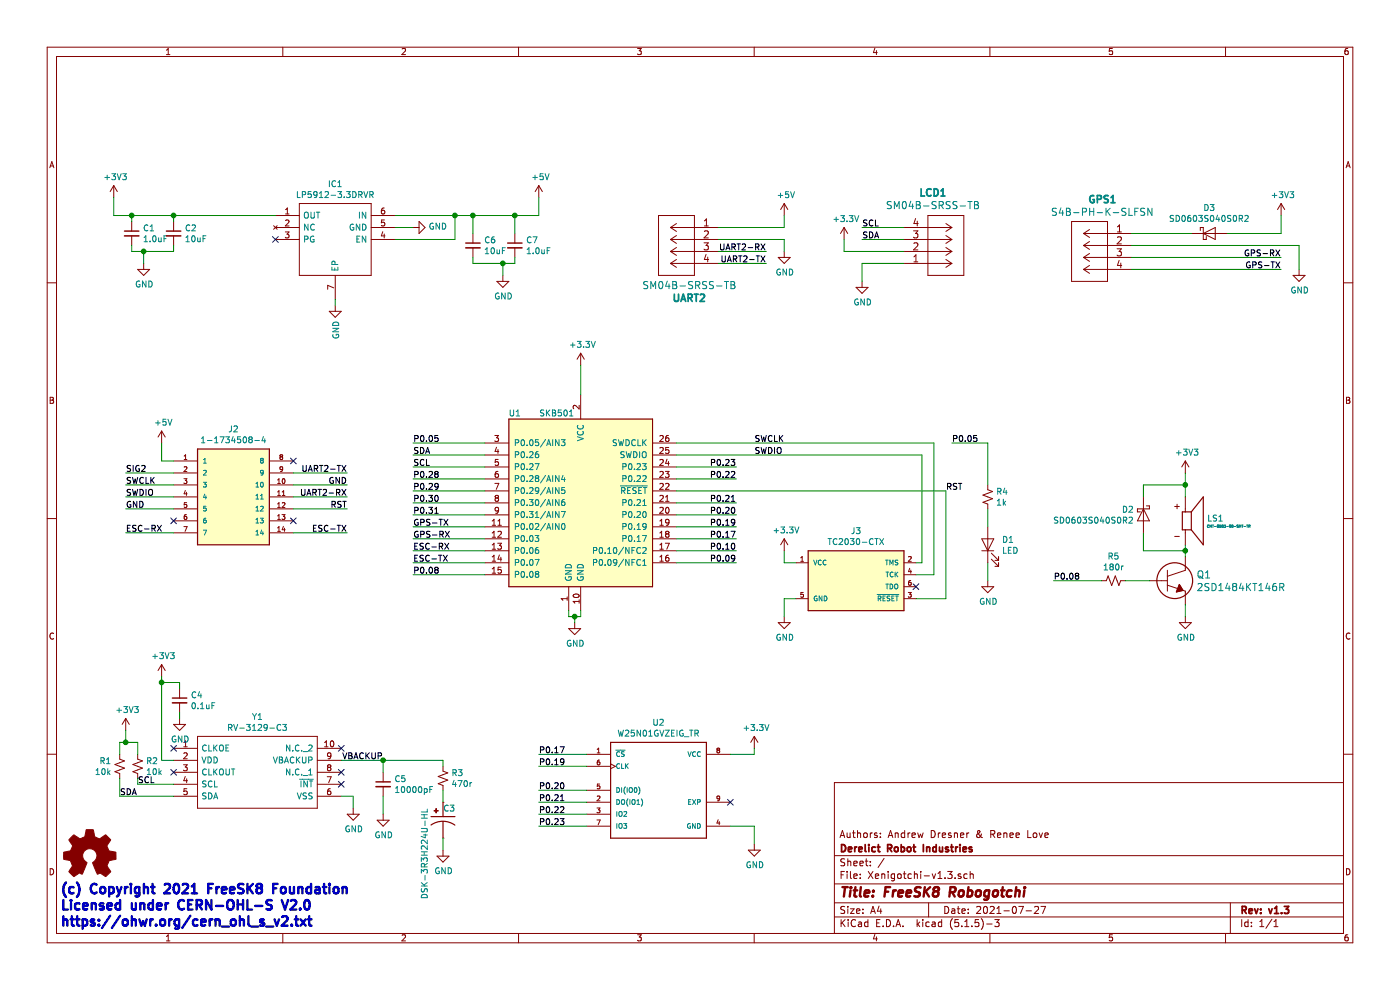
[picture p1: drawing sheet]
EESchema Schematic File Version 4
EELAYER 30 0
EELAYER END
$Descr A4 11693 8268
encoding utf-8
Sheet 1 1
Title "FreeSK8 Robogotchi"
Date "2021-07-27"
Rev "v1.3"
Comp "Derelict Robot Industries"
Comment1 "Authors: Andrew Dresner & Renee Love"
Comment2 ""
Comment3 ""
Comment4 ""
$EndDescr
$Comp
L power:GND #PWR021
U 1 1
P 6550 5150
F 0 "#PWR021" H 6550 4900 50  0001 C CNN
F 1 "GND" H 6555 4977 50  0000 C CNN
F 2 "" H 6550 5150 50  0001 C CNN
F 3 "" H 6550 5150 50  0001 C CNN
	1    6550 5150
	1    0    0    -1  
$EndComp
Text Label 6300 3800 0    50   ~ 0
SWDIO
Text Label 6300 3700 0    50   ~ 0
SWCLK
$Comp
L power:+3.3V #PWR020
U 1 1
P 6550 4600
F 0 "#PWR020" H 6550 4450 50  0001 C CNN
F 1 "+3.3V" H 6565 4773 50  0000 C CNN
F 2 "" H 6550 4600 50  0001 C CNN
F 3 "" H 6550 4600 50  0001 C CNN
	1    6550 4600
	1    0    0    -1  
$EndComp
Wire Wire Line
	7700 4700 7650 4700
Wire Wire Line
	7800 4800 7650 4800
$Comp
L Xenigotchi-v1.3-rescue:CMT-8503-90-SMT-TR-CMT-8503-90-SMT-TR LS1
U 1 1
P 9900 4350
F 0 "LS1" H 10080 4372 50  0000 L CNN
F 1 "CMT-8503-90-SMT-TR" H 10080 4305 20  0000 L CNN
F 2 "CMT-8503-90-SMT-TR:XDCR_CMT-8503-90-SMT-TR" H 9900 4350 50  0001 L BNN
F 3 "https://www.digikey.com/product-detail/en/cui-devices/CMT-8503-90-SMT-TR/102-CMT-8503-90-SMT-CT-ND/10326248" H 9900 4350 50  0001 L BNN
F 4 "1.0" H 9900 4350 50  0001 L BNN "Field4"
F 5 "Manufacturer Recommendations" H 9900 4350 50  0001 L BNN "Field5"
F 6 "3.00mm" H 9900 4350 50  0001 L BNN "Field6"
	1    9900 4350
	1    0    0    -1  
$EndComp
$Comp
L power:GND #PWR026
U 1 1
P 9900 5150
F 0 "#PWR026" H 9900 4900 50  0001 C CNN
F 1 "GND" H 9905 4977 50  0000 C CNN
F 2 "" H 9900 5150 50  0001 C CNN
F 3 "" H 9900 5150 50  0001 C CNN
	1    9900 5150
	1    0    0    -1  
$EndComp
$Comp
L power:+5V #PWR019
U 1 1
P 1350 3700
F 0 "#PWR019" H 1350 3550 50  0001 C CNN
F 1 "+5V" H 1365 3873 50  0000 C CNN
F 2 "" H 1350 3700 50  0001 C CNN
F 3 "" H 1350 3700 50  0001 C CNN
	1    1350 3700
	1    0    0    -1  
$EndComp
$Comp
L power:+3V3 #PWR06
U 1 1
P 1350 5650
F 0 "#PWR06" H 1350 5500 50  0001 C CNN
F 1 "+3V3" H 1365 5823 50  0000 C CNN
F 2 "" H 1350 5650 50  0001 C CNN
F 3 "" H 1350 5650 50  0001 C CNN
	1    1350 5650
	1    0    0    -1  
$EndComp
$Comp
L power:GND #PWR011
U 1 1
P 2950 6750
F 0 "#PWR011" H 2950 6500 50  0001 C CNN
F 1 "GND" H 2955 6577 50  0000 C CNN
F 2 "" H 2950 6750 50  0001 C CNN
F 3 "" H 2950 6750 50  0001 C CNN
	1    2950 6750
	1    0    0    -1  
$EndComp
$Comp
L Xenigotchi-v1.3-rescue:AB-RTCMC-32.768kHz-EOZ9-S3-DBT-SamacSys_Parts Y1
U 1 1
P 1450 6250
F 0 "Y1" H 2150 6515 50  0000 C CNN
F 1 "RV-3129-C3" H 2150 6424 50  0000 C CNN
F 2 "SamacSys_Parts:ABRTCMC32768kHzEOZ9S3DBT" H 2700 6350 50  0001 L CNN
F 3 "https://componentsearchengine.com/Datasheets/1/AB-RTCMC-32.768kHz-EOZ9-S3-DBT.pdf" H 2700 6250 50  0001 L CNN
F 4 "Real Time Clock HH:MM:SS 12/24 hour Wk DD Alarm/Tmr I2C" H 2700 6150 50  0001 L CNN "Description"
F 5 "0.9" H 2700 6050 50  0001 L CNN "Height"
F 6 "815-ABMC-327EOZ9S3DB" H 2700 5950 50  0001 L CNN "Mouser Part Number"
F 7 "https://www.mouser.com/Search/Refine.aspx?Keyword=815-ABMC-327EOZ9S3DB" H 2700 5850 50  0001 L CNN "Mouser Price/Stock"
F 8 "ABRACON" H 2700 5750 50  0001 L CNN "Manufacturer_Name"
F 9 "AB-RTCMC-32.768kHz-EOZ9-S3-DBT" H 2700 5650 50  0001 L CNN "Manufacturer_Part_Number"
	1    1450 6250
	1    0    0    -1  
$EndComp
Wire Wire Line
	2850 6650 2950 6650
Wire Wire Line
	2950 6650 2950 6750
NoConn ~ 2850 6450
NoConn ~ 2850 6250
Wire Wire Line
	1450 6550 1150 6550
Wire Wire Line
	1450 6350 1350 6350
Wire Wire Line
	1350 6350 1350 5700
NoConn ~ 1450 6250
NoConn ~ 1450 6450
NoConn ~ 2850 6550
Text Label 1150 6550 0    50   ~ 0
SCL
Wire Wire Line
	2850 6350 3200 6350
Text Label 3200 6350 2    50   ~ 0
VBACKUP
$Comp
L Xenigotchi-v1.3-rescue:DSK-3R3H224U-HL-DSK-3R3H224U-HL C3
U 1 1
P 3700 6900
F 0 "C3" V 3550 6900 50  0000 L CNN
F 1 "DSK-3R3H224U-HL" H 3550 6750 50  0000 L CNN
F 2 "DSK-3R3H224U-HL:CAP_DSK-3R3H224U-HL" H 3700 6900 50  0001 L BNN
F 3 "Unavailable" H 3700 6900 50  0001 L BNN
F 4 "DSK-3R3H224U-HL" H 3700 6900 50  0001 L BNN "Field4"
F 5 "None" H 3700 6900 50  0001 L BNN "Field5"
F 6 "Elna America" H 3700 6900 50  0001 L BNN "Field6"
F 7 "DSK Series 0.22 F 3.3 V ±30 % Coin Cell Aluminum Electrolytic Dynacap Capacitor" H 3700 6900 50  0001 L BNN "Field7"
F 8 "Coin Wide Terminals - Opposite Sides  Elna" H 3700 6900 50  0001 L BNN "Field8"
	1    3700 6900
	0    1    1    0   
$EndComp
Wire Wire Line
	3700 7000 3700 7100
$Comp
L power:GND #PWR07
U 1 1
P 3700 7100
F 0 "#PWR07" H 3700 6850 50  0001 C CNN
F 1 "GND" H 3705 6927 50  0000 C CNN
F 2 "" H 3700 7100 50  0001 C CNN
F 3 "" H 3700 7100 50  0001 C CNN
	1    3700 7100
	1    0    0    -1  
$EndComp
Wire Wire Line
	3700 6700 3700 6600
$Comp
L Device:R_Small_US R3
U 1 1
P 3700 6500
F 0 "R3" H 3768 6546 50  0000 L CNN
F 1 "470r" H 3768 6455 50  0000 L CNN
F 2 "Resistor_SMD:R_0603_1608Metric" H 3700 6500 50  0001 C CNN
F 3 "~" H 3700 6500 50  0001 C CNN
	1    3700 6500
	1    0    0    -1  
$EndComp
Wire Wire Line
	3200 6350 3200 6450
$Comp
L Device:C_Small C5
U 1 1
P 3200 6550
F 0 "C5" H 3292 6596 50  0000 L CNN
F 1 "10000pF" H 3292 6505 50  0000 L CNN
F 2 "Capacitor_SMD:C_0603_1608Metric" H 3200 6550 50  0001 C CNN
F 3 "~" H 3200 6550 50  0001 C CNN
	1    3200 6550
	1    0    0    -1  
$EndComp
Wire Wire Line
	3200 6650 3200 6800
$Comp
L power:GND #PWR09
U 1 1
P 3200 6800
F 0 "#PWR09" H 3200 6550 50  0001 C CNN
F 1 "GND" H 3205 6627 50  0000 C CNN
F 2 "" H 3200 6800 50  0001 C CNN
F 3 "" H 3200 6800 50  0001 C CNN
	1    3200 6800
	1    0    0    -1  
$EndComp
Wire Wire Line
	1450 6650 1000 6650
Text Label 1000 6650 0    50   ~ 0
SDA
$Comp
L power:+3V3 #PWR02
U 1 1
P 1050 6100
F 0 "#PWR02" H 1050 5950 50  0001 C CNN
F 1 "+3V3" H 1065 6273 50  0000 C CNN
F 2 "" H 1050 6100 50  0001 C CNN
F 3 "" H 1050 6100 50  0001 C CNN
	1    1050 6100
	1    0    0    -1  
$EndComp
$Comp
L Device:R_Small_US R1
U 1 1
P 1000 6400
F 0 "R1" H 932 6446 50  0000 R CNN
F 1 "10k" H 932 6355 50  0000 R CNN
F 2 "Resistor_SMD:R_0603_1608Metric" H 1000 6400 50  0001 C CNN
F 3 "~" H 1000 6400 50  0001 C CNN
	1    1000 6400
	1    0    0    -1  
$EndComp
$Comp
L Device:R_Small_US R2
U 1 1
P 1150 6400
F 0 "R2" H 1218 6446 50  0000 L CNN
F 1 "10k" H 1218 6355 50  0000 L CNN
F 2 "Resistor_SMD:R_0603_1608Metric" H 1150 6400 50  0001 C CNN
F 3 "~" H 1150 6400 50  0001 C CNN
	1    1150 6400
	1    0    0    -1  
$EndComp
Wire Wire Line
	1000 6650 1000 6500
Wire Wire Line
	1150 6550 1150 6500
Wire Wire Line
	1000 6300 1000 6200
Wire Wire Line
	1000 6200 1050 6200
Wire Wire Line
	1150 6200 1150 6300
Wire Wire Line
	1050 6100 1050 6200
Connection ~ 1050 6200
Wire Wire Line
	1050 6200 1150 6200
NoConn ~ 8450 -2100
$Comp
L Xenigotchi-v1.3-rescue:S4B-PH-K-SLFSN-2020-06-27_20-01-28 GPS1
U 1 1
P 9450 1950
F 0 "GPS1" H 9692 2237 60  0000 C CNB
F 1 "S4B-PH-K-SLFSN" H 9692 2131 60  0000 C CNN
F 2 "Connector_JST:JST_PH_S4B-PH-K_1x04_P2.00mm_Horizontal" H 9850 1690 60  0001 C CNN
F 3 "" H 9450 1950 60  0000 C CNN
	1    9450 1950
	-1   0    0    -1  
$EndComp
Wire Wire Line
	10700 1950 10700 1800
Wire Wire Line
	9450 2050 10850 2050
Wire Wire Line
	10850 2050 10850 2250
$Comp
L power:GND #PWR030
U 1 1
P 10850 2250
F 0 "#PWR030" H 10850 2000 50  0001 C CNN
F 1 "GND" H 10855 2077 50  0000 C CNN
F 2 "" H 10850 2250 50  0001 C CNN
F 3 "" H 10850 2250 50  0001 C CNN
	1    10850 2250
	1    0    0    -1  
$EndComp
$Comp
L power:+3V3 #PWR029
U 1 1
P 10700 1800
F 0 "#PWR029" H 10700 1650 50  0001 C CNN
F 1 "+3V3" H 10715 1973 50  0000 C CNN
F 2 "" H 10700 1800 50  0001 C CNN
F 3 "" H 10700 1800 50  0001 C CNN
	1    10700 1800
	1    0    0    -1  
$EndComp
Wire Wire Line
	9450 2150 10700 2150
Wire Wire Line
	9450 2250 10700 2250
Text Label 10700 2250 2    50   ~ 0
GPS-TX
Text Label 10700 2150 2    50   ~ 0
GPS-RX
Wire Wire Line
	3800 1800 3950 1800
Connection ~ 3800 1800
Wire Wire Line
	3800 2000 3800 1800
Connection ~ 3950 1800
$Comp
L power:GND #PWR012
U 1 1
P 3450 1900
F 0 "#PWR012" H 3450 1650 50  0001 C CNN
F 1 "GND" V 3455 1772 50  0000 R CNN
F 2 "" H 3450 1900 50  0001 C CNN
F 3 "" H 3450 1900 50  0001 C CNN
	1    3450 1900
	0    -1   -1   0   
$EndComp
$Comp
L power:GND #PWR010
U 1 1
P 2800 2550
F 0 "#PWR010" H 2800 2300 50  0001 C CNN
F 1 "GND" V 2805 2422 50  0000 R CNN
F 2 "" H 2800 2550 50  0001 C CNN
F 3 "" H 2800 2550 50  0001 C CNN
	1    2800 2550
	1    0    0    -1  
$EndComp
Connection ~ 1450 1800
$Comp
L power:GND #PWR013
U 1 1
P 4200 2300
F 0 "#PWR013" H 4200 2050 50  0001 C CNN
F 1 "GND" H 4205 2127 50  0000 C CNN
F 2 "" H 4200 2300 50  0001 C CNN
F 3 "" H 4200 2300 50  0001 C CNN
	1    4200 2300
	1    0    0    -1  
$EndComp
$Comp
L power:GND #PWR03
U 1 1
P 1200 2200
F 0 "#PWR03" H 1200 1950 50  0001 C CNN
F 1 "GND" H 1205 2027 50  0000 C CNN
F 2 "" H 1200 2200 50  0001 C CNN
F 3 "" H 1200 2200 50  0001 C CNN
	1    1200 2200
	1    0    0    -1  
$EndComp
Wire Wire Line
	4200 2200 4300 2200
Connection ~ 4200 2200
Wire Wire Line
	4200 2200 4200 2300
Wire Wire Line
	1200 2100 1100 2100
Connection ~ 1200 2100
Wire Wire Line
	1200 2100 1200 2200
Wire Wire Line
	1100 2100 1100 2050
Wire Wire Line
	1450 2100 1200 2100
Wire Wire Line
	1450 2050 1450 2100
Connection ~ 1100 1800
Wire Wire Line
	1450 1800 1450 1850
Wire Wire Line
	1100 1800 1450 1800
Wire Wire Line
	1100 1800 950  1800
Wire Wire Line
	1100 1850 1100 1800
Wire Wire Line
	3950 2200 4200 2200
Wire Wire Line
	3950 2150 3950 2200
Wire Wire Line
	4300 2150 4300 2200
Connection ~ 4300 1800
Wire Wire Line
	3950 1800 3950 1950
Wire Wire Line
	4300 1800 3950 1800
Wire Wire Line
	4500 1800 4500 1650
Wire Wire Line
	4300 1800 4300 1950
Wire Wire Line
	4500 1800 4300 1800
$Comp
L Device:C_Small C2
U 1 1
P 1450 1950
F 0 "C2" H 1542 1996 50  0000 L CNN
F 1 "10uF" H 1542 1905 50  0000 L CNN
F 2 "Capacitor_SMD:C_0805_2012Metric" H 1450 1950 50  0001 C CNN
F 3 "~" H 1450 1950 50  0001 C CNN
	1    1450 1950
	1    0    0    -1  
$EndComp
$Comp
L Device:C_Small C1
U 1 1
P 1100 1950
F 0 "C1" H 1192 1996 50  0000 L CNN
F 1 "1.0uF" H 1192 1905 50  0000 L CNN
F 2 "Capacitor_SMD:C_0603_1608Metric" H 1100 1950 50  0001 C CNN
F 3 "~" H 1100 1950 50  0001 C CNN
	1    1100 1950
	1    0    0    -1  
$EndComp
$Comp
L Device:C_Small C6
U 1 1
P 3950 2050
F 0 "C6" H 4042 2096 50  0000 L CNN
F 1 "10uF" H 4042 2005 50  0000 L CNN
F 2 "Capacitor_SMD:C_0805_2012Metric" H 3950 2050 50  0001 C CNN
F 3 "~" H 3950 2050 50  0001 C CNN
	1    3950 2050
	1    0    0    -1  
$EndComp
$Comp
L Device:C_Small C7
U 1 1
P 4300 2050
F 0 "C7" H 4392 2096 50  0000 L CNN
F 1 "1.0uF" H 4392 2005 50  0000 L CNN
F 2 "Capacitor_SMD:C_0603_1608Metric" H 4300 2050 50  0001 C CNN
F 3 "~" H 4300 2050 50  0001 C CNN
	1    4300 2050
	1    0    0    -1  
$EndComp
$Comp
L power:+3V3 #PWR01
U 1 1
P 950 1650
F 0 "#PWR01" H 950 1500 50  0001 C CNN
F 1 "+3V3" H 965 1823 50  0000 C CNN
F 2 "" H 950 1650 50  0001 C CNN
F 3 "" H 950 1650 50  0001 C CNN
	1    950  1650
	1    0    0    -1  
$EndComp
Wire Wire Line
	950  1650 950  1800
$Comp
L power:+5V #PWR014
U 1 1
P 4500 1650
F 0 "#PWR014" H 4500 1500 50  0001 C CNN
F 1 "+5V" H 4515 1823 50  0000 C CNN
F 2 "" H 4500 1650 50  0001 C CNN
F 3 "" H 4500 1650 50  0001 C CNN
	1    4500 1650
	1    0    0    -1  
$EndComp
$Comp
L Xenigotchi-v1.3-rescue:W25N01GVZEIG_TR-W25N01GVZEIG_TR U2
U 1 1
P 5500 6600
F 0 "U2" H 5500 7167 50  0000 C CNN
F 1 "W25N01GVZEIG_TR" H 5500 7076 50  0000 C CNN
F 2 "W25N01GVZEIG_TR:SON127P800X600X80-9N" H 5500 6600 50  0001 L BNN
F 3 "http://www.winbond.com/resource-files/w25n01gv%20revl%20050918%20unsecured.pdf" H 5500 6600 50  0001 L BNN
	1    5500 6600
	1    0    0    -1  
$EndComp
Wire Wire Line
	6100 6300 6300 6300
Wire Wire Line
	6300 6300 6300 6250
Wire Wire Line
	6100 6900 6300 6900
Wire Wire Line
	6300 6900 6300 7050
NoConn ~ 6100 6700
$Comp
L power:+3.3V #PWR017
U 1 1
P 6300 6250
F 0 "#PWR017" H 6300 6100 50  0001 C CNN
F 1 "+3.3V" H 6315 6423 50  0000 C CNN
F 2 "" H 6300 6250 50  0001 C CNN
F 3 "" H 6300 6250 50  0001 C CNN
	1    6300 6250
	1    0    0    -1  
$EndComp
$Comp
L power:GND #PWR018
U 1 1
P 6300 7050
F 0 "#PWR018" H 6300 6800 50  0001 C CNN
F 1 "GND" H 6305 6877 50  0000 C CNN
F 2 "" H 6300 7050 50  0001 C CNN
F 3 "" H 6300 7050 50  0001 C CNN
	1    6300 7050
	1    0    0    -1  
$EndComp
Wire Wire Line
	4900 6300 4500 6300
Wire Wire Line
	4900 6400 4500 6400
Wire Wire Line
	4900 6600 4500 6600
Wire Wire Line
	4900 6700 4500 6700
Wire Wire Line
	4900 6800 4500 6800
Wire Wire Line
	4900 6900 4500 6900
Text Label 4500 6300 0    50   ~ 0
P0.17
Text Label 4500 6400 0    50   ~ 0
P0.19
Text Label 4500 6600 0    50   ~ 0
P0.20
Text Label 4500 6700 0    50   ~ 0
P0.21
Text Label 4500 6800 0    50   ~ 0
P0.22
Text Label 4500 6900 0    50   ~ 0
P0.23
$Comp
L Xenigotchi-v1.3-rescue:LP5912-3.3DRVR-SamacSys_Parts IC1
U 1 1
P 2300 1800
F 0 "IC1" H 2800 2065 50  0000 C CNN
F 1 "LP5912-3.3DRVR" H 2800 1974 50  0000 C CNN
F 2 "SamacSys_Parts:SON65P200X200X80-7N" H 3150 1900 50  0001 L CNN
F 3 "http://www.ti.com/lit/gpn/lp5912" H 3150 1800 50  0001 L CNN
F 4 "500-mA low-noise low-IQ low-dropout (LDO) linear regulator" H 3150 1700 50  0001 L CNN "Description"
F 5 "0.8" H 3150 1600 50  0001 L CNN "Height"
F 6 "595-LP5912-3.3DRVR" H 3150 1500 50  0001 L CNN "Mouser Part Number"
F 7 "https://www.mouser.co.uk/ProductDetail/Texas-Instruments/LP5912-33DRVR?qs=n%252BTO0c4TDSY0RMrHlK%2FGvQ%3D%3D" H 3150 1400 50  0001 L CNN "Mouser Price/Stock"
F 8 "Texas Instruments" H 3150 1300 50  0001 L CNN "Manufacturer_Name"
F 9 "LP5912-3.3DRVR" H 3150 1200 50  0001 L CNN "Manufacturer_Part_Number"
	1    2300 1800
	1    0    0    -1  
$EndComp
Wire Wire Line
	2800 2500 2800 2550
Wire Wire Line
	3300 1800 3800 1800
Wire Wire Line
	3450 1900 3300 1900
Wire Wire Line
	3300 2000 3800 2000
Wire Wire Line
	1450 1800 2300 1800
NoConn ~ 2300 2000
$Comp
L Device:LED D1
U 1 1
P 8250 4550
F 0 "D1" V 8289 4433 50  0000 R CNN
F 1 "LED" V 8198 4433 50  0000 R CNN
F 2 "LED_SMD:LED_0603_1608Metric" H 8250 4550 50  0001 C CNN
F 3 "~" H 8250 4550 50  0001 C CNN
	1    8250 4550
	0    -1   -1   0   
$EndComp
$Comp
L power:GND #PWR024
U 1 1
P 8250 4850
F 0 "#PWR024" H 8250 4600 50  0001 C CNN
F 1 "GND" H 8255 4677 50  0000 C CNN
F 2 "" H 8250 4850 50  0001 C CNN
F 3 "" H 8250 4850 50  0001 C CNN
	1    8250 4850
	1    0    0    -1  
$EndComp
Wire Wire Line
	8250 4700 8250 4850
$Comp
L Device:R_Small_US R4
U 1 1
P 8250 4150
F 0 "R4" H 8318 4196 50  0000 L CNN
F 1 "1k" H 8318 4105 50  0000 L CNN
F 2 "Resistor_SMD:R_0603_1608Metric" H 8250 4150 50  0001 C CNN
F 3 "~" H 8250 4150 50  0001 C CNN
	1    8250 4150
	1    0    0    -1  
$EndComp
Wire Wire Line
	8250 4250 8250 4400
$Comp
L power:GND #PWR015
U 1 1
P 4800 5200
F 0 "#PWR015" H 4800 4950 50  0001 C CNN
F 1 "GND" H 4805 5027 50  0000 C CNN
F 2 "" H 4800 5200 50  0001 C CNN
F 3 "" H 4800 5200 50  0001 C CNN
	1    4800 5200
	1    0    0    -1  
$EndComp
$Comp
L power:+3.3V #PWR016
U 1 1
P 4850 3050
F 0 "#PWR016" H 4850 2900 50  0001 C CNN
F 1 "+3.3V" H 4865 3223 50  0000 C CNN
F 2 "" H 4850 3050 50  0001 C CNN
F 3 "" H 4850 3050 50  0001 C CNN
	1    4850 3050
	1    0    0    -1  
$EndComp
Wire Wire Line
	4750 5100 4750 5150
Wire Wire Line
	4750 5150 4800 5150
Wire Wire Line
	4800 5150 4800 5200
Wire Wire Line
	4850 5100 4850 5150
Wire Wire Line
	4850 5150 4800 5150
Connection ~ 4800 5150
Wire Wire Line
	5650 3900 6150 3900
Text Label 6150 3900 2    50   ~ 0
P0.23
Wire Wire Line
	5650 4000 6150 4000
Text Label 6150 4000 2    50   ~ 0
P0.22
Wire Wire Line
	5650 4200 6150 4200
Text Label 6150 4200 2    50   ~ 0
P0.21
Wire Wire Line
	5650 4300 6150 4300
Text Label 6150 4300 2    50   ~ 0
P0.20
Wire Wire Line
	5650 4400 6150 4400
Text Label 6150 4400 2    50   ~ 0
P0.19
Wire Wire Line
	5650 4500 6150 4500
Text Label 6150 4500 2    50   ~ 0
P0.17
Wire Wire Line
	5650 4600 6150 4600
Wire Wire Line
	5650 4700 6150 4700
Text Label 6150 4600 2    50   ~ 0
P0.10
Text Label 6150 4700 2    50   ~ 0
P0.09
Wire Wire Line
	4050 3700 3450 3700
Wire Wire Line
	4050 3800 3450 3800
Wire Wire Line
	4050 3900 3450 3900
Wire Wire Line
	4050 4000 3450 4000
Wire Wire Line
	4050 4100 3450 4100
Wire Wire Line
	4050 4200 3450 4200
Wire Wire Line
	4050 4300 3450 4300
Wire Wire Line
	4050 4800 3450 4800
Text Label 3450 3700 0    50   ~ 0
P0.05
Text Label 3450 3800 0    50   ~ 0
SDA
Text Label 3450 3900 0    50   ~ 0
SCL
Text Label 3450 4000 0    50   ~ 0
P0.28
Text Label 3450 4100 0    50   ~ 0
P0.29
Text Label 3450 4200 0    50   ~ 0
P0.30
Text Label 3450 4300 0    50   ~ 0
P0.31
Text Label 3450 4800 0    50   ~ 0
P0.08
Wire Wire Line
	4050 4400 3450 4400
Text Label 3450 4400 0    50   ~ 0
GPS-TX
Text Label 3450 4500 0    50   ~ 0
GPS-RX
Wire Wire Line
	4050 4500 3450 4500
Wire Wire Line
	4050 4600 3450 4600
Wire Wire Line
	4050 4700 3450 4700
Text Label 3450 4700 0    50   ~ 0
ESC-TX
Text Label 3450 4600 0    50   ~ 0
ESC-RX
$Comp
L Xenigotchi-v1.3-rescue:2SD1484KT146R-2SD1484KT146R Q1
U 1 1
P 9600 4850
F 0 "Q1" H 9992 4903 60  0000 L CNN
F 1 "2SD1484KT146R" H 9992 4797 60  0000 L CNN
F 2 "digikey-footprints:SOT-23-3" H 10000 4590 60  0001 C CNN
F 3 "https://d1d2qsbl8m0m72.cloudfront.net/en/products/databook/datasheet/discrete/transistor/bipolar/2sd1484k-e.pdf" H 9992 4744 60  0001 L CNN
	1    9600 4850
	1    0    0    -1  
$EndComp
$Comp
L Device:R_Small_US R5
U 1 1
P 9300 4850
F 0 "R5" V 9095 4850 50  0000 C CNN
F 1 "180r" V 9186 4850 50  0000 C CNN
F 2 "Resistor_SMD:R_0603_1608Metric" H 9300 4850 50  0001 C CNN
F 3 "~" H 9300 4850 50  0001 C CNN
	1    9300 4850
	0    1    1    0   
$EndComp
Wire Wire Line
	9600 4850 9400 4850
Wire Wire Line
	9900 4550 9900 4600
Wire Wire Line
	9900 4150 9900 4050
Wire Wire Line
	9900 5050 9900 5150
Wire Wire Line
	9900 4600 9550 4600
Wire Wire Line
	9550 4600 9550 4450
Connection ~ 9900 4600
Wire Wire Line
	9900 4600 9900 4650
$Comp
L power:+3V3 #PWR025
U 1 1
P 9900 3950
F 0 "#PWR025" H 9900 3800 50  0001 C CNN
F 1 "+3V3" H 9915 4123 50  0000 C CNN
F 2 "" H 9900 3950 50  0001 C CNN
F 3 "" H 9900 3950 50  0001 C CNN
	1    9900 3950
	1    0    0    -1  
$EndComp
Wire Wire Line
	9900 4050 9550 4050
Wire Wire Line
	9550 4050 9550 4150
Connection ~ 9900 4050
Wire Wire Line
	9900 4050 9900 3950
$Comp
L Device:D_Schottky D2
U 1 1
P 9550 4300
F 0 "D2" V 9504 4222 50  0000 R CNN
F 1 "SD0603S040S0R2" V 9595 4222 50  0000 R CNN
F 2 "Diode_SMD:D_0603_1608Metric" H 9550 4300 50  0001 C CNN
F 3 "~" H 9550 4300 50  0001 C CNN
	1    9550 4300
	0    1    1    0   
$EndComp
Wire Wire Line
	8250 4050 8250 3700
Wire Wire Line
	8250 3700 7950 3700
Text Label 7950 3700 0    50   ~ 0
P0.05
Wire Wire Line
	9200 4850 8800 4850
Text Label 8800 4850 0    50   ~ 0
P0.08
$Comp
L Device:C_Small C4
U 1 1
P 1500 5850
F 0 "C4" H 1592 5896 50  0000 L CNN
F 1 "0.1uF" H 1592 5805 50  0000 L CNN
F 2 "Capacitor_SMD:C_0603_1608Metric" H 1500 5850 50  0001 C CNN
F 3 "~" H 1500 5850 50  0001 C CNN
	1    1500 5850
	1    0    0    -1  
$EndComp
$Comp
L power:GND #PWR08
U 1 1
P 1500 6000
F 0 "#PWR08" H 1500 5750 50  0001 C CNN
F 1 "GND" H 1505 5827 50  0000 C CNN
F 2 "" H 1500 6000 50  0001 C CNN
F 3 "" H 1500 6000 50  0001 C CNN
	1    1500 6000
	1    0    0    -1  
$EndComp
Wire Wire Line
	1500 5950 1500 6000
Wire Wire Line
	1500 5750 1500 5700
Wire Wire Line
	1500 5700 1350 5700
Wire Wire Line
	1350 5700 1350 5650
$Comp
L Device:D_Schottky D3
U 1 1
P 10100 1950
F 0 "D3" H 10100 2166 50  0000 C CNN
F 1 "SD0603S040S0R2" H 10100 2075 50  0000 C CNN
F 2 "Diode_SMD:D_0603_1608Metric" H 10100 1950 50  0001 C CNN
F 3 "~" H 10100 1950 50  0001 C CNN
	1    10100 1950
	1    0    0    -1  
$EndComp
Wire Wire Line
	9450 1950 9950 1950
Wire Wire Line
	10250 1950 10700 1950
Text Label 7200 1900 0    50   ~ 0
SCL
Text Label 7200 2000 0    50   ~ 0
SDA
$Comp
L power:GND #PWR05
U 1 1
P 7200 2350
F 0 "#PWR05" H 7200 2100 50  0001 C CNN
F 1 "GND" H 7205 2177 50  0000 C CNN
F 2 "" H 7200 2350 50  0001 C CNN
F 3 "" H 7200 2350 50  0001 C CNN
	1    7200 2350
	1    0    0    -1  
$EndComp
$Comp
L power:+3.3V #PWR04
U 1 1
P 7050 2000
F 0 "#PWR04" H 7050 1850 50  0001 C CNN
F 1 "+3.3V" H 7065 2173 50  0000 C CNN
F 2 "" H 7050 2000 50  0001 C CNN
F 3 "" H 7050 2000 50  0001 C CNN
	1    7050 2000
	1    0    0    -1  
$EndComp
Wire Wire Line
	7050 2100 7050 2000
Wire Wire Line
	7200 2200 7200 2350
Wire Wire Line
	7050 2100 7550 2100
Wire Wire Line
	7550 2200 7200 2200
Wire Wire Line
	7550 1900 7200 1900
Wire Wire Line
	7550 2000 7200 2000
$Comp
L Xenigotchi-v1.3-rescue:TC2030-CTX-TC2030-CTX J3
U 1 1
P 7150 4800
F 0 "J3" H 7150 5167 50  0000 C CNN
F 1 "TC2030-CTX" H 7150 5076 50  0000 C CNN
F 2 "TC2030-CTX:TAG_TC2030-IDC-NL" H 7150 4800 50  0001 C CNN
F 3 "" H 7150 4800 50  0001 L BNN
	1    7150 4800
	1    0    0    -1  
$EndComp
Wire Wire Line
	6650 5000 6550 5000
Wire Wire Line
	6550 5000 6550 5150
Wire Wire Line
	7800 3700 7800 4800
Wire Wire Line
	5650 3700 7800 3700
Wire Wire Line
	7700 3800 7700 4700
Wire Wire Line
	5650 3800 7700 3800
Wire Wire Line
	6650 4700 6550 4700
Wire Wire Line
	6550 4700 6550 4600
NoConn ~ 7650 4900
$Comp
L Xenigotchi-v1.3-rescue:SKB501-SKB501_RF_Module U1
U 1 1
P 4850 4200
F 0 "U1" H 4300 4950 50  0000 C CNN
F 1 "SKB501" H 4650 4950 50  0000 C CNN
F 2 "skb501:SKB501_RF_Module" H 5350 3500 50  0001 C CNN
F 3 "http://tzzysn.com/uploadfile/Download/Skylab_SKB501_V1.05_datasheet.pdf" H 6350 5400 50  0001 C CNN
	1    4850 4200
	1    0    0    -1  
$EndComp
Wire Wire Line
	4850 3050 4850 3300
$Comp
L Xenigotchi-v1.3-rescue:SM04B-SRSS-TB-SM04B-SRSS-TB LCD1
U 1 1
P 7550 2200
F 0 "LCD1" H 7792 1613 60  0000 C CNB
F 1 "SM04B-SRSS-TB" H 7792 1719 60  0000 C CNN
F 2 "Connector_JST:JST_SH_SM04B-SRSS-TB_1x04-1MP_P1.00mm_Horizontal" H 7950 1940 60  0001 C CNN
F 3 "" H 7550 2200 60  0000 C CNN
	1    7550 2200
	1    0    0    1   
$EndComp
Wire Wire Line
	1350 3700 1350 3850
Wire Wire Line
	1350 3850 1450 3850
Wire Wire Line
	1450 3950 1050 3950
Wire Wire Line
	1450 4050 1050 4050
Wire Wire Line
	1450 4150 1050 4150
Wire Wire Line
	1450 4450 1050 4450
Wire Wire Line
	2450 3950 2900 3950
Wire Wire Line
	2450 4050 2900 4050
Wire Wire Line
	2450 4150 2900 4150
Wire Wire Line
	2450 4450 2900 4450
Text Label 1050 3950 0    50   ~ 0
SIG2
Wire Wire Line
	1050 4250 1450 4250
Text Label 1050 4450 0    50   ~ 0
ESC-RX
Text Label 2900 4050 2    50   ~ 0
GND
Text Label 1050 4250 0    50   ~ 0
GND
NoConn ~ 2450 4350
Text Label 2900 4450 2    50   ~ 0
ESC-TX
Text Label 1050 4150 0    50   ~ 0
SWDIO
Text Label 1050 4050 0    50   ~ 0
SWCLK
Text Label 2900 3950 2    50   ~ 0
UART2-TX
Text Label 2900 4150 2    50   ~ 0
UART2-RX
$Comp
L Xenigotchi-v1.3-rescue:1-1734508-4-1-1734508-4 J2
U 1 1
P 1950 4150
F 0 "J2" H 1950 4717 50  0000 C CNN
F 1 "1-1734508-4" H 1950 4626 50  0000 C CNN
F 2 "1-1734508-4:TE_1-1734508-4" H 1950 4150 50  0001 L BNN
F 3 "" H 1950 4150 50  0001 L BNN
F 4 "1-1734508-4" H 1950 4150 50  0001 L BNN "Comment"
F 5 "Connector" H 1950 4150 50  0001 L BNN "Product_Type"
F 6 "14" H 1950 4150 50  0001 L BNN "Number_of_Positions"
F 7 "Compliant" H 1950 4150 50  0001 L BNN "EU_RoHS_Compliance"
F 8 "2 mm[.079 in]" H 1950 4150 50  0001 L BNN "Centerline_Pitch"
	1    1950 4150
	1    0    0    -1  
$EndComp
Wire Wire Line
	6000 1900 6550 1900
Wire Wire Line
	6000 2000 6550 2000
Wire Wire Line
	6550 2000 6550 2100
Wire Wire Line
	6000 2100 6400 2100
Wire Wire Line
	6000 2200 6400 2200
Wire Wire Line
	6550 1900 6550 1800
$Comp
L power:+5V #PWR0101
U 1 1
P 6550 1800
F 0 "#PWR0101" H 6550 1650 50  0001 C CNN
F 1 "+5V" H 6565 1973 50  0000 C CNN
F 2 "" H 6550 1800 50  0001 C CNN
F 3 "" H 6550 1800 50  0001 C CNN
	1    6550 1800
	1    0    0    -1  
$EndComp
$Comp
L power:GND #PWR0102
U 1 1
P 6550 2100
F 0 "#PWR0102" H 6550 1850 50  0001 C CNN
F 1 "GND" H 6555 1927 50  0000 C CNN
F 2 "" H 6550 2100 50  0001 C CNN
F 3 "" H 6550 2100 50  0001 C CNN
	1    6550 2100
	1    0    0    -1  
$EndComp
Text Label 6400 2100 2    50   ~ 0
UART2-RX
Text Label 6400 2200 2    50   ~ 0
UART2-TX
$Comp
L Xenigotchi-v1.3-rescue:SM04B-SRSS-TB-SM04B-SRSS-TB UART2
U 1 1
P 6000 1900
F 0 "UART2" H 6242 1313 60  0000 C CNB
F 1 "SM04B-SRSS-TB" H 6242 1419 60  0000 C CNN
F 2 "Connector_JST:JST_SH_SM04B-SRSS-TB_1x04-1MP_P1.00mm_Horizontal" H 6400 1640 60  0001 C CNN
F 3 "" H 6000 1900 60  0000 C CNN
	1    6000 1900
	-1   0    0    -1  
$EndComp
Wire Wire Line
	2450 4250 2900 4250
Text Label 2900 4250 2    50   ~ 0
RST
Wire Wire Line
	5650 4100 7900 4100
Wire Wire Line
	7900 4100 7900 5000
Wire Wire Line
	7900 5000 7650 5000
Text Label 7900 4100 0    50   ~ 0
RST
NoConn ~ 2450 3850
NoConn ~ 1450 4350
Connection ~ 1350 5700
Wire Wire Line
	3200 6350 3700 6350
Wire Wire Line
	3700 6350 3700 6400
Connection ~ 3200 6350
Text Notes 500  7750 0    79   ~ 16
(c) Copyright 2021 FreeSK8 Foundation\nLicensed under CERN-OHL-S V2.0\nhttps://ohwr.org/cern_ohl_s_v2.txt
$Comp
L Graphic:Logo_Open_Hardware_Small #LOGO?
U 1 1
P 750 7150
F 0 "#LOGO?" H 750 7425 50  0001 C CNN
F 1 "Logo_Open_Hardware_Small" H 750 6925 50  0001 C CNN
F 2 "" H 750 7150 50  0001 C CNN
F 3 "~" H 750 7150 50  0001 C CNN
	1    750  7150
	1    0    0    -1  
$EndComp
$EndSCHEMATC
